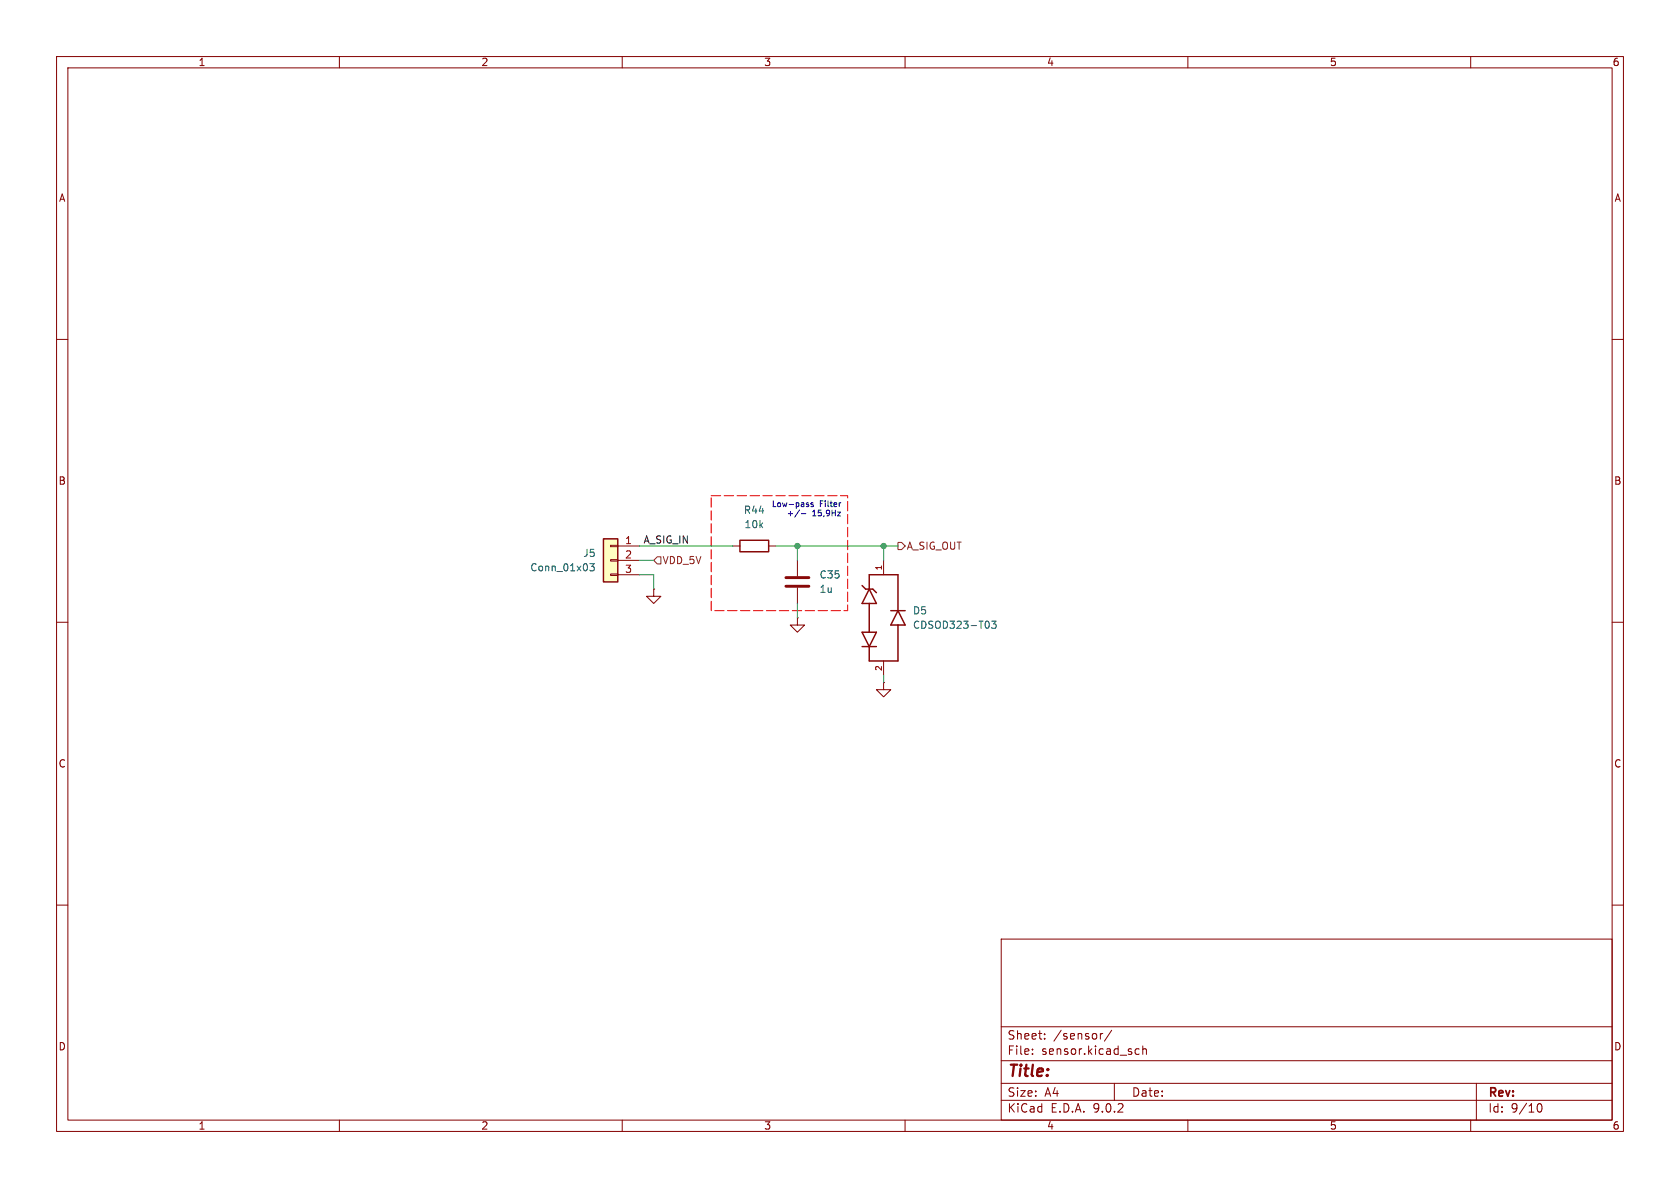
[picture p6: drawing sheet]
<svg xmlns="http://www.w3.org/2000/svg" width="297mm" height="210mm" viewBox="0 0 297 210" stroke-linecap="round" stroke-linejoin="round" font-family="sans-serif">
<g fill="none" stroke="#840000" stroke-width=".18">
<path d="M10 10h277v190h-277zM12 12h273v186h-273zM60 10v2M110 10v2M160 10v2M210 10v2M260 10v2M10 60h2M285 60h2M129.5 96.5h1.3M135.9 96.5h1.3M141 99.1v2.8"/>
<path d="M156.2 99.1v2.5M10 110h2M115.6 104.1v1.3h-1.3l1.3 1.3 1.2-1.3h-1.2M115.6 104.1h.1M141 109.2v1.3h-1.3l1.3 1.3 1.2-1.3h-1.2M141 109.2h.1M141 103.9v2.8M156.2 116.8v2.6M285 110h2M156.2 120.7v1.2h-1.3l1.3 1.3 1.3-1.3h-1.3M156.2 120.7h.1M10 160h2"/>
<path d="M177 166h108v32h-108zM285 160h2M60 198v2M110 198v2M160 198v2M177 194.5h108M177 191.5h108M177 187.5h108M177 181.5h108M182.5 186.3v.1M182.5 185.5v.1M184.7 183.6v.1"/>
<path d="M184.7 182.8v.1M194.5 182.7v1M195 182.7l-.3 .1-.2 .2M196.5 182.1l-1.3 2M197 191.5v3M200.8 186.3h.6M200.8 185.5h.6M202 185.5l.2-.1 .4 .1 .1 .9M202 184.9v1.5M210 198v2M260 198v2M261 191.5v6.5"/>
<path d="M271.7 195.7l.2-.5 .2-.1a.81 .81 0 0 1 .6 .6 .81 .81 0 0 1-.3 .8h-.4l-.3-.5"/>
</g>
<path d="M130.8 95.5h5.1v2h-5.1zM152.4 103.5l.6 .6h1.3l.6 .7M152.4 111.8h2.5l-1.2 2.5zM152.4 114.3h2.5M153.7 104.1v-2.5h5v6.4M153.7 106.7v5.1M153.7 104.1l1.2 2.6h-2.5zM157.5 108h2.5M158.7 110.5v6.3h-5v-2.5M158.7 108l1.3 2.5h-2.5z" fill="none" stroke="#840000" stroke-width=".25"/>
<path d="M138.9 102.1h4.1M138.9 103.6h4.1" fill="none" stroke="#840000" stroke-width=".51"/>
<path d="M174.8 110v.8M175.3 109.8h.8l-.4 .5 .3 .1v.5l-.1 .2-.6-.2" fill="none" stroke="#006464" stroke-width=".18"/>
<path d="M106.7 95.3h2.5v7.6h-2.5z" fill="#ffffc2"/>
<path d="M106.7 95.3h2.5v7.6h-2.5z" fill="none" stroke="#840000" stroke-width=".25"/>
<path d="M107.9 96.4h1.3v.2h-1.3zM107.9 98.9h1.3v.3h-1.3zM109.2 96.5h3.8M109.2 99.1h3.8M107.9 101.5h1.3v.2h-1.3zM109.2 101.6h3.8" fill="none" stroke="#840000" stroke-width=".18"/>
<path d="M104.3 99.6h.8l-.5 .5 .4 .1v.6l-.2 .1-.5-.1" fill="none" stroke="#006464" stroke-width=".18"/>
<path d="M125.7 87.6h24.2v20.4h-24.2v-20.4" fill="none" stroke="#f00" stroke-width=".18" stroke-dasharray="1.7 .6"/>
<path d="M116.2 98.4h.6v1.3h-.6l-.6-.6zM158.7 95.9h.7l.6 .6-.6 .7h-.7z" fill="none" stroke="#725600" stroke-width=".18"/>
<path d="M113 96.5h16.5M113 99.1h2.6M137.2 96.5h21.5M141 96.5v2.6M156.2 96.5v2.6M113 101.6h2.6v2.5M141 106.7v2.5M156.2 119.4v1.3" fill="none" stroke="#009600" stroke-width=".18"/>
<path d="M141.3 90.1l-.8 1.3M141.7 90.8h.8M142.7 89.2l.2 .1 .1 .1-.4 .2M142.7 88.9h.2M143.8 88.9h-.3l-.1 .1v.2l.4 .1v.2h-.4M148.1 90.5h.5l-.5 .7h.5M148.6 88.9h-.1" fill="none" stroke="#0000c2" stroke-width=".18"/>
<g fill="#009600" stroke="#009600" stroke-width=".18">
<circle cx="141" cy="96.5" r=".46"/>
<circle cx="156.2" cy="96.5" r=".46"/>
</g>
<text font-size="2.8" fill="#840000" x="178" y="190.9">Title:</text>
<g font-size="2.1" fill="#840000">
<text x="178" y="184">Sheet:</text>
<text x="186.2" y="184">/sensor/</text>
<text x="178" y="186.7">File:</text>
<text x="184.1" y="186.7">sensor.kicad_sch</text>
<text x="178" y="196.9">KiCad</text>
<text x="178" y="194.1">Size:</text>
<text x="184.7" y="194.1">A4</text>
<text x="185.7" y="196.9">E.D.A.</text>
<text x="193.3" y="196.9">9.0.2</text>
<text x="200" y="194.1">Date:</text>
<text x="263" y="194.3">Rev:</text>
<text x="263" y="196.9">Id:</text>
<text x="267.1" y="196.9">9/10</text>
</g>
<g font-size="1.8" fill="#840000">
<text x="35" y="11.9">1</text>
<text x="85" y="11.9">2</text>
<text x="135" y="11.9">3</text>
<text x="185" y="11.9">4</text>
<text x="235" y="11.9">5</text>
<text x="285" y="11.9">6</text>
<text x="10.3" y="35.9">A</text>
<text x="285.3" y="35.9">A</text>
<text x="10.3" y="85.9">B</text>
<text x="285.3" y="85.9">B</text>
<text x="10.3" y="135.9">C</text>
<text x="285.3" y="135.9">C</text>
<text x="10.3" y="185.9">D</text>
<text x="285.3" y="185.9">D</text>
<text x="35" y="199.9">1</text>
<text x="85" y="199.9">2</text>
<text x="135" y="199.9">3</text>
<text x="185" y="199.9">4</text>
<text x="235" y="199.9">5</text>
<text x="285" y="199.9">6</text>
</g>
<g font-size="1.8" fill="#006464">
<text x="131.4" y="91">R44</text>
<text x="131.5" y="93.6">10k</text>
<text x="93.6" y="101.2">Conn_01x03</text>
<text x="103" y="98.7">J5</text>
<text x="144.8" y="105">1u</text>
<text x="144.8" y="102.5">C35</text>
<text x="161.3" y="108.8">D5</text>
<text x="161.3" y="111.4">CDSOD323-T03</text>
</g>
<g font-size="1.8" fill="#a90000">
<text x="110.4" y="96.3">1</text>
<text x="110.4" y="98.8">2</text>
<text x="110.4" y="101.3">3</text>
</g>
<text font-size="1.8" fill="#0f0f0f" x="113.7" y="96.2">A_SIG_IN</text>
<g font-size="1.8" fill="#725600">
<text x="117" y="99.9">VDD_5V</text>
<text x="160.2" y="97.4">A_SIG_OUT</text>
</g>
<g font-size="1.4" fill="#0000c2">
<text x="136.3" y="89.8">Low-pass</text>
<text x="144.9" y="89.8">Filter</text>
<text x="139" y="91.5">+/-</text>
<text x="143.6" y="91.5">15,9Hz</text>
</g>
<g font-size="1.4" fill="#a90000">
<text x="156" y="100.9" transform="rotate(-90 156 100.9)">1</text>
<text x="156" y="118.7" transform="rotate(-90 156 118.7)">2</text>
</g>
</svg>
